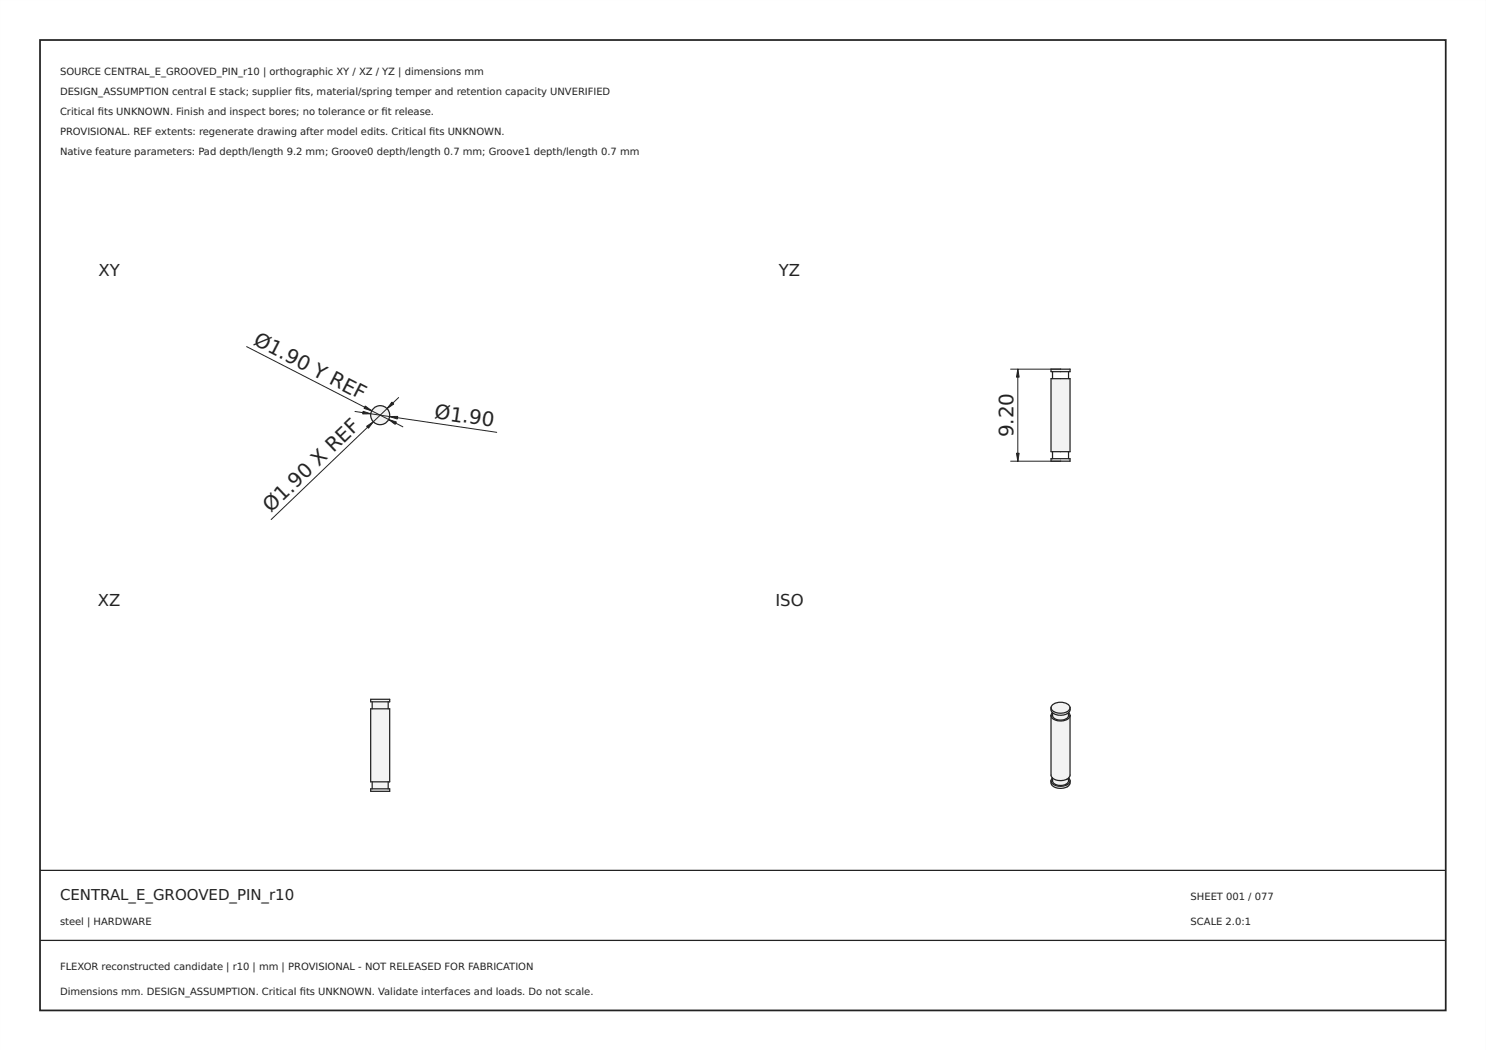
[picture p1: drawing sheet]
<svg xmlns="http://www.w3.org/2000/svg" width="297mm" height="210mm" viewBox="0 0 297 210" stroke-linecap="round" stroke-linejoin="round" font-family="sans-serif">
<path d="M0 0h297v210h-297zM0 0v210h297v-210z" fill="#000"/>
<path d="M8 8h281v194h-281z" fill="none" stroke="#222" stroke-width=".35"/>
<path d="M8 174h281zM8 188h281z" fill="#000" stroke="#222" stroke-width=".25"/>
<circle cx="76" cy="83" r="1.9" fill="#f1f3f5"/>
<circle cx="76" cy="83" r="1.9" fill="none" stroke="#212529" stroke-width=".25"/>
<path d="M49.3 69.3l31.2 16M79.7 79.5l-25.5 24.4M71 82.3l28.3 4.1" fill="none" stroke="#212529" stroke-width=".2"/>
<g fill="#212529" stroke="#212529" stroke-width=".2">
<path d="M73.3 85.2l1.3-.9-.9 1.3z"/>
<path d="M78.3 80.4l.4 .4-1.3 .9z"/>
<path d="M73 81.2l1.3 .9-1.5-.5z"/>
<path d="M77.7 83.9l1.5 .5-.2 .4z"/>
<path d="M77.9 83.3l1.6-.1-.1 .6z"/>
<path d="M72.6 82.2l1.5 .5-1.6 .1z"/>
</g>
<g fill="#f1f3f5">
<path d="M74.1 157.7h3.8v.5h-3.8z" fill-rule="evenodd"/>
<path d="M74.4 156.3h3.2v1.4h-3.2z" fill-rule="evenodd"/>
<path d="M74.1 141.7h3.8v14.6h-3.8z" fill-rule="evenodd"/>
<path d="M74.4 140.3h3.2v1.4h-3.2z" fill-rule="evenodd"/>
<path d="M74.1 139.8h3.8v.5h-3.8z" fill-rule="evenodd"/>
</g>
<path d="M74.1 139.8h3.8v.5h-3.8zM74.1 157.7h3.8v.5h-3.8zM74.1 141.7h3.8v14.6h-3.8zM74.4 140.3v1.4M74.4 156.3v1.4M77.6 140.3v1.4M77.6 156.3v1.4" fill="none" stroke="#212529" stroke-width=".25"/>
<g fill="#f1f3f5">
<path d="M210.1 91.7h3.8v.5h-3.8z" fill-rule="evenodd"/>
<path d="M210.1 75.7h3.8v14.6h-3.8z" fill-rule="evenodd"/>
<path d="M210.1 73.8h3.8v.5h-3.8z" fill-rule="evenodd"/>
</g>
<path d="M210.1 75.7h3.8v14.6h-3.8zM210.1 73.8h3.8v.5h-3.8zM210.4 74.3v1.4M213.6 74.3v1.4M210.1 91.7h3.8v.5h-3.8zM210.4 90.3v1.4M213.6 90.3v1.4" fill="none" stroke="#212529" stroke-width=".25"/>
<path d="M202 73.8h10M203.5 73.8v18.4M202 92.2h10" fill="none" stroke="#212529" stroke-width=".2"/>
<g fill="#212529" stroke="#212529" stroke-width=".2">
<path d="M203.5 73.8l.2 1.6h-.5z"/>
<path d="M203.2 90.6h.5l-.2 1.6z"/>
</g>
<g fill="#f1f3f5">
<path d="M210.4 155.5a1.2 1.2 0 0 0 1.3 1.5 1.4 1.4 0 0 0 1.9-1.5 .77 .77 0 0 1-.3 1.4 2.59 2.59 0 0 1-3.2-.5v-.5z" fill-rule="evenodd"/>
<path d="M210.1 143a1.96 1.96 0 0 0 2.5 1.1l1-.5 .3-.6v12a1.46 1.46 0 0 1-1.7 1 1.92 1.92 0 0 1-2.1-.8z" fill-rule="evenodd"/>
<path d="M210.4 155.5a2.78 2.78 0 0 0 3.2 0 1.39 1.39 0 0 1-1.9 1.5 1.21 1.21 0 0 1-1.3-1.5z" fill-rule="evenodd"/>
<path d="M210.4 142.5a1.2 1.2 0 0 0 1.3 1.4 1.4 1.4 0 0 0 1.9-1.4 .77 .77 0 0 1-.3 1.3 2.59 2.59 0 0 1-3.2-.5v-.5z" fill-rule="evenodd"/>
<path d="M210.1 141.5a1.96 1.96 0 0 0 2.5 1l1-.4 .3-.6a1.4 1.4 0 0 1-1.7 1.5 1.92 1.92 0 0 1-2.1-.9z" fill-rule="evenodd"/>
<path d="M210.4 142.5a2.78 2.78 0 0 0 3.2 0 1.39 1.39 0 0 1-1.9 1.4 1.21 1.21 0 0 1-1.3-1.4z" fill-rule="evenodd"/>
<path d="M210.5 140.8a2.67 2.67 0 0 1 3.3 .3 1.09 1.09 0 0 1-1.2 1.4 1.96 1.96 0 0 1-2.5-1z" fill-rule="evenodd"/>
</g>
<path d="M210.1 156.1a1.35 1.35 0 0 0 1.6 1.5 1.77 1.77 0 0 0 2.2-1.1v-.4M210.1 156.1a1.96 1.96 0 0 0 2.5 1l1-.4 .3-.6M210.1 143v12a1.96 1.96 0 0 0 2.5 1l1-.4 .3-.6v-12M210.1 143a1.96 1.96 0 0 0 2.5 1.1l1-.5 .3-.6M210.1 141.5a1.35 1.35 0 0 0 1.6 1.5 1.77 1.77 0 0 0 2.2-1.1v-.4M210.1 141.5a1.96 1.96 0 0 0 2.5 1l1-.4 .3-.6M210.1 141.5a1.97 1.97 0 0 1 2.5-1.1 1.36 1.36 0 0 1 1.3 1.1M210.4 155.5l-.3 .6M210.4 155.5a1.21 1.21 0 0 0 1.3 1.5 1.39 1.39 0 0 0 1.9-1.5M213.6 142.5a1.39 1.39 0 0 1-1.9 1.4 1.24 1.24 0 0 1-1.3-1.4l-.3 .5M213.6 155.5l.3 .6M213.6 142.5l.3 .5" fill="none" stroke="#212529" stroke-width=".25"/>
<g font-size="4" fill="#212529">
<text x="50.4" y="68.8" transform="rotate(27 50.4 68.8)">Ø1.90 Y REF</text>
<text x="86.7" y="83.6" transform="rotate(8 86.7 83.6)">Ø1.90</text>
<text x="202.6" y="87.4" transform="rotate(-90 202.6 87.4)">9.20</text>
<text x="54.1" y="102.6" transform="rotate(-44 54.1 102.6)">Ø1.90 X REF</text>
</g>
<g font-size="3.3" fill="#212529">
<text x="19.7" y="55.1">XY</text>
<text x="155.7" y="55.1">YZ</text>
<text x="19.6" y="121.1">XZ</text>
<text x="155" y="121.1">ISO</text>
</g>
<text font-size="3" fill="#222" x="12" y="180">CENTRAL_E_GROOVED_PIN_r10</text>
<g font-size="2" fill="#222">
<text x="12" y="15">SOURCE CENTRAL_E_GROOVED_PIN_r10 | orthographic XY / XZ / YZ | dimensions mm</text>
<text x="12" y="19">DESIGN_ASSUMPTION central E stack; supplier fts, material/spring temper and retention capacity UNVERIFIED</text>
<text x="12" y="23">Critical fts UNKNOWN. Finish and inspect bores; no tolerance or ft release.</text>
<text x="19.6" y="23">i</text>
<text x="59" y="19">i</text>
<text x="76.3" y="23">i</text>
<text x="12" y="27">PROVISIONAL. REF extents: regenerate drawing after model edits. Critical fts UNKNOWN.</text>
<text x="85.8" y="27">i</text>
<text x="12" y="31">Native feature parameters: Pad depth/length 9.2 mm; Groove0 depth/length 0.7 mm; Groove1 depth/length 0.7 mm</text>
<text x="238" y="180">SHEET 001 / 077</text>
<text x="12" y="185">steel | HARDWARE</text>
<text x="238" y="185">SCALE 2.0:1</text>
<text x="12" y="194">FLEXOR reconstructed candidate | r10 | mm | PROVISIONAL - NOT RELEASED FOR FABRICATION</text>
<text x="12" y="199">Dimensions mm. DESIGN_ASSUMPTION. Critical fts UNKNOWN. Validate interfaces and loads. Do not scale.</text>
<text x="59.9" y="199">i</text>
</g>
</svg>
